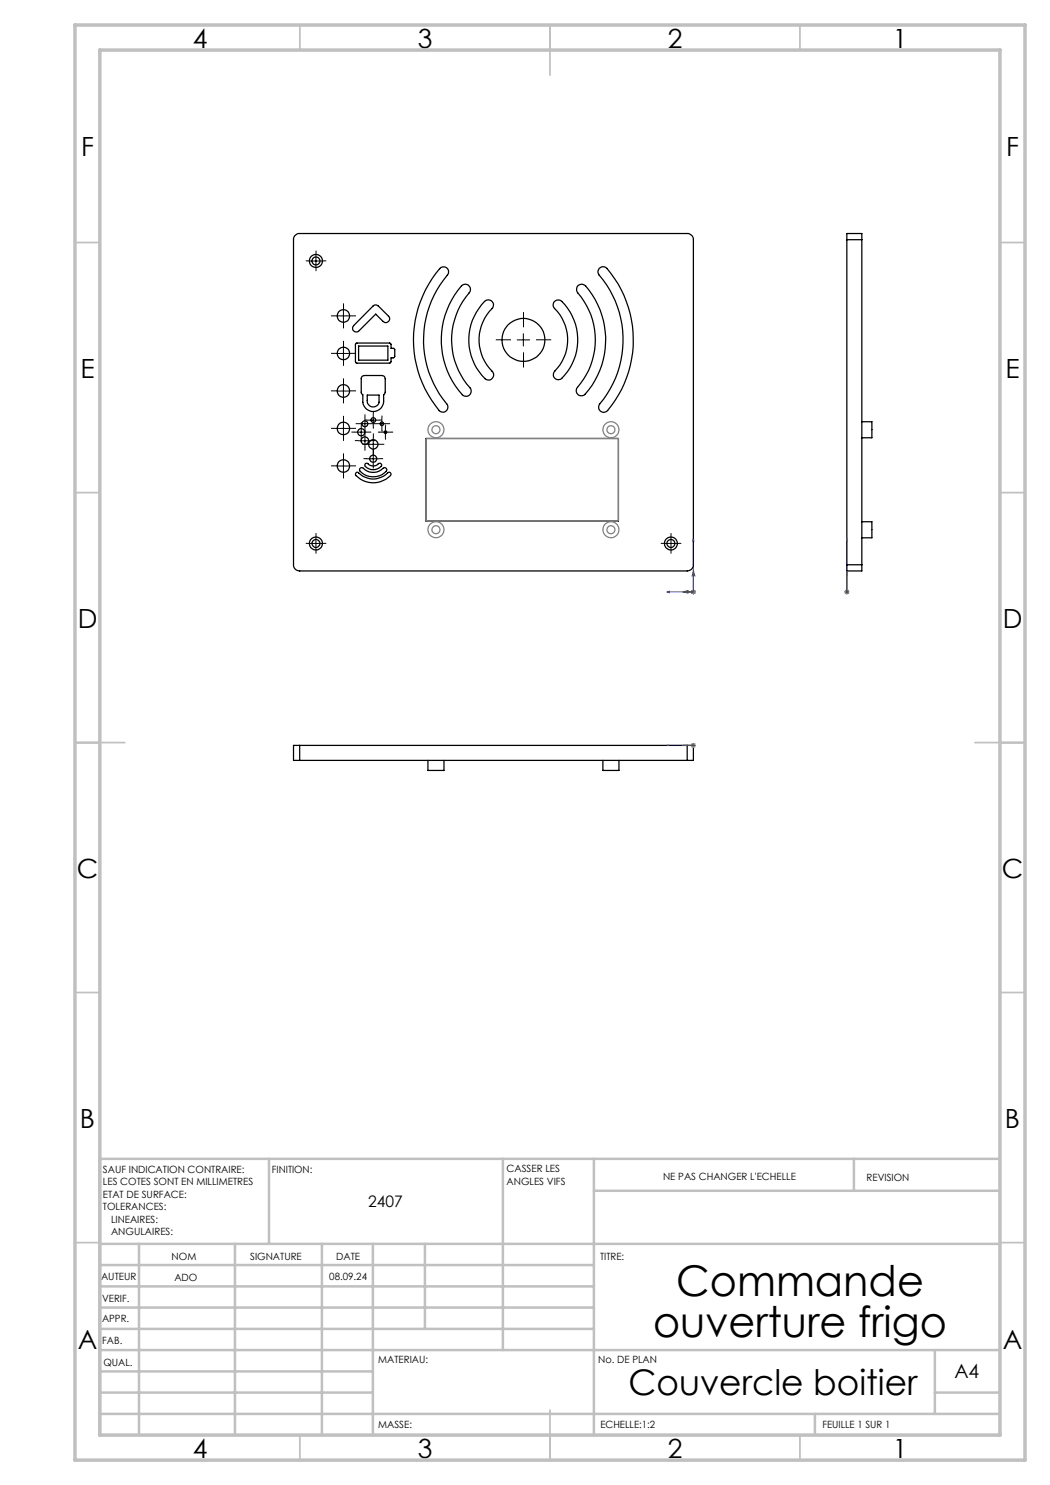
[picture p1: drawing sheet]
<svg xmlns="http://www.w3.org/2000/svg" width="210mm" height="297mm" viewBox="0 0 210 297" stroke-linecap="round" stroke-linejoin="round" font-family="sans-serif">
<g fill="none" stroke="#000" stroke-width=".25">
<path d="M58.9 47.2l.8-.5h77.7a1.21 1.21 0 0 1 1.3 1.2v65.1a1.21 1.21 0 0 1-1.3 1.2h-77.5a1.21 1.21 0 0 1-1.2-1.2v-65.3zM88.2 53.5a1.01 1.01 0 0 1 1.3 .2 1.01 1.01 0 0 1 0 1.3 20 20 0 0 0 0 26 1.02 1.02 0 0 1-.4 1.3 1.02 1.02 0 0 1-1.3-.2 21.9 21.9 0 0 1 .4-28.6zM92.3 57.2a1.04 1.04 0 0 1 1.4-.1 1.04 1.04 0 0 1 .1 1.5 14.4 14.4 0 0 0 .4 19.2 1.04 1.04 0 0 1-.4 1.3 1.04 1.04 0 0 1-1.3-.2 16.4 16.4 0 0 1-.2-21.7zM115.5 57.2l.3-.2a1.01 1.01 0 0 1 1.3 .2 16.5 16.5 0 0 1-.3 21.8 1.04 1.04 0 0 1-1.3-.2 1.04 1.04 0 0 1 0-1.3 14.5 14.5 0 0 0-.1-19.2l-.1-.6zM119.8 53.7a1.03 1.03 0 0 1 1.6 0 22 22 0 0 1-.1 28.6 1.04 1.04 0 0 1-1.3-.2 1.04 1.04 0 0 1-.1-1.3 20 20 0 0 0-.2-26 .95 .95 0 0 1 .1-1.1zM169.4 47.9v-1.2h3v1.2M169.4 47.9h3M169.4 47.9v65.1M172.4 47.9v65.1M71.2 68.6h6.8l.2 .3v.8h.6l.2 .2v1.4l-.2 .2-.6 .1v.7l-.2 .3h-6.8l-.1-.3v-3.4zM71.7 69.2h5.9v2.8h-5.9zM72.4 75.3l.5-.2h3.5a.66 .66 0 0 1 .6 .6v2.8l-.3 .4a2.8 2.8 0 0 1-.9 3 2.09 2.09 0 0 1-3.2-1.4v-1.6l-.4-.4v-2.9z"/>
<path d="M73.4 79h2.4v1.4a1.2 1.2 0 0 1-1.3 1 1.2 1.2 0 0 1-1.1-1.3zM74.6 61.2a.77 .77 0 0 1 1.1 0l2 2a.76 .76 0 0 1 0 1.1 .76 .76 0 0 1-1.1 0l-1.5-1.5-3.2 3.3a.75 .75 0 0 1-1.1 .1 .75 .75 0 0 1-.1-1.1zM96.9 60.3a1.04 1.04 0 0 1 1.5-.1 1.04 1.04 0 0 1 0 1.5 8.9 8.9 0 0 0 .2 12.8 1.03 1.03 0 0 1-.3 1.3 1.03 1.03 0 0 1-1.3-.1 10.9 10.9 0 0 1-.1-15.4zM110.8 60.4a1.07 1.07 0 0 1 1.6-.1 10.8 10.8 0 0 1-.3 15.5 1.02 1.02 0 0 1-1.3-.3 1.02 1.02 0 0 1 .2-1.3 8.9 8.9 0 0 0-.3-12.7 1.02 1.02 0 0 1 .1-1.1zM71.2 94.6l.3-.2a4.4 4.4 0 0 0 6.3 0l.4 .4a4.6 4.6 0 0 1-6.6 .7l-.5-.5zM72 93.7l.5-.1a3 3 0 0 0 4.4-.1l.3 .2 .2 .2a3 3 0 0 1-3.6 1.4 2.66 2.66 0 0 1-1.9-1.4zM73.1 92.7l.2-.1a1.71 1.71 0 0 0 2.5 .1h.4l.1 .3a2.02 2.02 0 0 1-3.3 0zM85.2 87.7h38.5v16.5h-38.5zM172.4 84.3h2v3.3h-2M169.4 113v1.2h3v-1.2M169.4 113h3M172.4 104.3h2v3.3h-2"/>
<path d="M59.9 149.1h-1.2v3h1.2M59.9 149.1v3M59.9 149.1h77.5M59.9 152.1h77.5M85.6 152.1v2h3.2v-2M120.6 152.1v2h3.2v-2M137.4 149.1h1.3v3h-1.3M137.4 149.1v3"/>
<circle cx="63.2" cy="52.2" r=".8"/>
<circle cx="63.2" cy="52.2" r="1.3"/>
<circle cx="68.7" cy="70.7" r="1.24"/>
<circle cx="68.7" cy="78.2" r="1.25"/>
<circle cx="68.7" cy="63.2" r="1.25"/>
<circle cx="104.7" cy="68" r="4.3"/>
<circle cx="68.7" cy="93.2" r="1.24"/>
<circle cx="68.7" cy="85.7" r="1.24"/>
<circle cx="72.2" cy="86.5" r=".73"/>
<circle cx="73" cy="88.1" r=".76"/>
<circle cx="73" cy="84.8" r=".59"/>
<circle cx="74.7" cy="91.7" r=".71"/>
<circle cx="74.7" cy="84" r=".47"/>
<circle cx="74.7" cy="88.9" r=".93"/>
<circle cx="76.4" cy="84.7" r=".36"/>
<circle cx="77.1" cy="86.5" r=".26"/>
<circle cx="63.2" cy="108.7" r="1.29"/>
<circle cx="63.2" cy="108.7" r=".8"/>
<circle cx="134.2" cy="108.7" r="1.29"/>
<circle cx="134.2" cy="108.7" r=".8"/>
</g>
<g fill="none" stroke="#00f" stroke-width=".2">
<path d="M133.3 118.4l.6-.2v.3zM136.6 118.4l1-.3v.5zM138.7 107.7l.1 .5h-.3zM138.7 114.1l.3 1.1h-.6zM138.7 107.7v10.7h-5.3M169.4 118.2v.3zM169.4 107.7v.5v-.5M169.4 118.1v.5zM169.4 114.1v1.1v-1.1M169.4 118.4h.1M169.4 107.7v10.7M133.3 149.1h.6h-.6"/>
<path d="M133.4 149.1h5.3M136.6 149.1h1h-1M138.4 149.1h.6zM138.5 149.1h.3zM138.7 149.1h.1"/>
</g>
<path d="M138.2 118.4h1M138.3 118l.7 .7M138.7 117.9v1M139 118l-.7 .7M168.9 118.4h1M169 118l.7 .7M169.4 117.9v1M169.7 118l-.7 .7M138.2 149.1h1M138.3 148.7l.7 .7M138.7 148.6v1M139 148.7l-.7 .7" fill="none" stroke="#808080" stroke-width=".2"/>
<g fill="none" stroke="#808080" stroke-width=".25">
<path d="M85.2 87.7h38.5v16.5h-38.5z"/>
<circle cx="87.2" cy="85.9" r=".79"/>
<circle cx="87.2" cy="85.9" r="1.6"/>
<circle cx="122.2" cy="85.9" r=".79"/>
<circle cx="122.2" cy="85.9" r="1.6"/>
<circle cx="87.2" cy="105.9" r=".79"/>
<circle cx="87.2" cy="105.9" r="1.6"/>
<circle cx="122.2" cy="105.9" r=".79"/>
<circle cx="122.2" cy="105.9" r="1.6"/>
</g>
<g fill="none" stroke="#000" stroke-width=".2" stroke-dasharray="30.5 1.3 1.3 1.3" stroke-linecap="butt">
<path d="M62 52.2h-.8M63.2 50.9v-.8M63.2 53.4v.8M64.5 52.2h.8M67.5 63.2h-1.3M67.5 70.7h-1.3M67.5 78.2h-1.3M68.7 61.9v-1.2M68.7 64.4v1.3M68.7 69.4v-1.2M68.7 71.9v1.3M68.7 76.9v-1.2"/>
<path d="M68.7 79.4v1.3M70 63.2h1.2M70 70.7h1.2M70 78.2h1.2M102.2 68h-3M104.7 65.5v-3.1M104.7 70.5v3M107.2 68h3M67.5 85.7h-1.3M67.5 93.2h-1.3M68.7 84.4v-1.2M68.7 86.9v1.3"/>
<path d="M68.7 91.9v-1.2M68.7 94.4v1.3M70 85.7h1.2M70 93.2h1.2M71 86.4h-.7M71.7 88.1h-.7M71.7 84.7h-.6M72.3 85.2v-.8M72.3 87.7v.7M73 86.9v-.8M73 89.4v.7M73 83.5v-.6"/>
<path d="M73 86v.6M73.4 91.7h-.7M73.4 88.9h-.9M73.4 84h-.5M73.5 86.4h.7M74.2 88.1h.8M74.2 84.7h.6M74.7 90.5v-.7M74.7 93v.7M74.7 87.6v-.9M74.7 90.1v.9M74.7 82.8v-.5"/>
<path d="M74.7 85.3v.4M75.2 84.7h-.4M75.9 86.4h-.3M75.9 91.7h.7M75.9 88.9h1M75.9 84h.5M76.4 83.5v-.4M76.4 86v.3M77.1 85.2v-.3M77.1 87.7v.2M77.7 84.7h.3M78.4 86.4h.2"/>
<path d="M62 108.7h-.8M63.2 107.4v-.8M63.2 109.9v.8M64.5 108.7h.8M133 108.7h-.8M134.2 107.4v-.8M134.2 109.9v.8M135.5 108.7h.8"/>
</g>
<g fill="none" stroke="#c0c0c0" stroke-width=".35">
<path d="M60 5v5M110 5v10M160 5v5M15 48.5h5M200 48.5h5M15 98.5h5M200 98.5h5M15 148.5h10M195 148.5h10M15 198.5h5M200 198.5h5M15 248.5h5"/>
<path d="M200 248.5h5M60 287v5M110 282v10M160 287v5"/>
</g>
<g fill="none" stroke="#c0c0c0" stroke-width=".5">
<path d="M53.8 231.8v17M100.6 231.8v38.2M118.8 231.8v55.2M118.8 238.2h81.2M170.8 231.8v6.4M200 231.8h-180v55.2M20 248.8h180M20 257.3h98.8M20 253h98.8M27.8 248.8v38.2M47 248.8v38.2M64.4 248.8v38.2"/>
<path d="M74.6 248.8v38.2M85 248.8v17M20 265.8h98.8M20 261.5h98.8M20 278.5h54.6M20 274.3h54.6M20 270h180M187 278.5h13M187 270v12.8M20 282.8h180M163 282.8v4.2"/>
</g>
<path d="M15 5h190v287h-190zM20 10h180v277h-180z" fill="none" stroke="#c0c0c0" stroke-width=".7"/>
<g fill="none" stroke="#000" stroke-width=".2">
<path d="M61.9 52.2h2.6M63.2 50.9v2.5M67.5 63.2h2.4M67.5 70.7h2.4M67.5 78.2h2.4M68.7 61.9v2.5M68.7 69.5v2.4M68.7 76.9v2.5M103.4 68h2.5M104.7 66.7v2.5M67.5 85.7h2.4M67.5 93.2h2.4"/>
<path d="M68.7 84.5v2.5M68.7 91.9v2.5M71 86.4h2.5M71.7 84.7h2.5M71.7 88.2h2.5M72.2 85.2v2.5M73 83.5v2.5M73 86.9v2.5M73.4 91.8h2.5M73.4 88.9h2.5M73.4 84h2.5M74.6 82.8v2.5"/>
<path d="M74.6 87.6v2.5M74.6 90.5v2.5M75.1 84.7h2.5M75.8 86.4h2.6M76.4 83.5v2.5M77.1 85.2v2.5M61.9 108.7h2.6M63.2 107.5v2.5M132.9 108.7h2.5M134.2 107.5v2.5"/>
</g>
<path d="M133.3 118.4l.6 .1v-.3zM138.7 107.7l-.2 .5h.3zM136.6 118.4l1 .2v-.5zM138.7 114.1l-.3 1.1h.6zM133.3 149.1h.6zM138.5 149.1h.3zM136.6 149.1h1zM138.4 149.1h.6zM169.4 118.2v.3zM169.4 107.7v.5zM169.4 118.1v.5zM169.4 114.1v1.1z" fill="#00f"/>
<g font-size="8.5">
<text x="135.3" y="259.3">Commande</text>
<text x="130.6" y="267.4">ouverture frigo</text>
</g>
<text font-size="7.1" x="125.7" y="279">Couvercle boitier</text>
<g font-size="5.3">
<text x="38.5" y="9.5">4</text>
<text x="83.5" y="9.5">3</text>
<text x="133.6" y="9.5">2</text>
<text x="178.6" y="9.5">1</text>
<text x="16.2" y="31.3">F</text>
<text x="201.2" y="31.3">F</text>
<text x="16.1" y="75.5">E</text>
<text x="201.1" y="75.5">E</text>
<text x="15.5" y="125.5">D</text>
<text x="200.5" y="125.5">D</text>
<text x="15.4" y="175.5">C</text>
<text x="200.4" y="175.5">C</text>
<text x="16" y="225.5">B</text>
<text x="201" y="225.5">B</text>
<text x="15.5" y="269.8">A</text>
<text x="200.5" y="269.8">A</text>
<text x="38.5" y="291.5">4</text>
<text x="83.5" y="291.5">3</text>
<text x="133.6" y="291.5">2</text>
<text x="178.6" y="291.5">1</text>
</g>
<text font-size="3.9" x="190.9" y="275.5">A4</text>
<text font-size="3.2" x="73.6" y="241.4">2407</text>
<g font-size="2">
<text x="20.6" y="234.6">SAUF INDICATION CONTRAIRE:</text>
<text x="20.6" y="237.1">LES COTES SONT EN MILLIMETRES</text>
<text x="20.6" y="239.6">ETAT DE SURFACE:</text>
<text x="54.4" y="234.6">FINITION:</text>
<text x="101.3" y="234.5">CASSER LES</text>
<text x="101.3" y="237">ANGLES VIFS</text>
<text x="132.6" y="236">NE PAS CHANGER L'ECHELLE</text>
<text x="173.3" y="236.2">REVISION</text>
<text x="20.6" y="242.1">TOLERANCES:</text>
<text x="22.2" y="244.6">LINEAIRES:</text>
<text x="22.2" y="247.1">ANGULAIRES:</text>
<text x="34.3" y="252">NOM</text>
<text x="50" y="251.9">SIGNATURE</text>
<text x="67.2" y="251.9">DATE</text>
<text x="120" y="251.9">TITRE:</text>
<text x="20.2" y="256.1">AUTEUR</text>
<text x="34.9" y="256.1">ADO</text>
<text x="65.9" y="255.9">08.09.24</text>
<text x="20.4" y="260.3">VERIF.</text>
<text x="20.4" y="264.4">APPR.</text>
<text x="20.5" y="268.8">FAB.</text>
<text x="20.7" y="273.1">QUAL.</text>
<text x="75.7" y="272.5">MATERIAU:</text>
<text x="119.6" y="272.5">No. DE PLAN</text>
<text x="75.6" y="285.5">MASSE:</text>
<text x="120.1" y="285.6">ECHELLE:1:2</text>
<text x="164.5" y="285.6">FEUILLE 1 SUR 1</text>
</g>
</svg>
